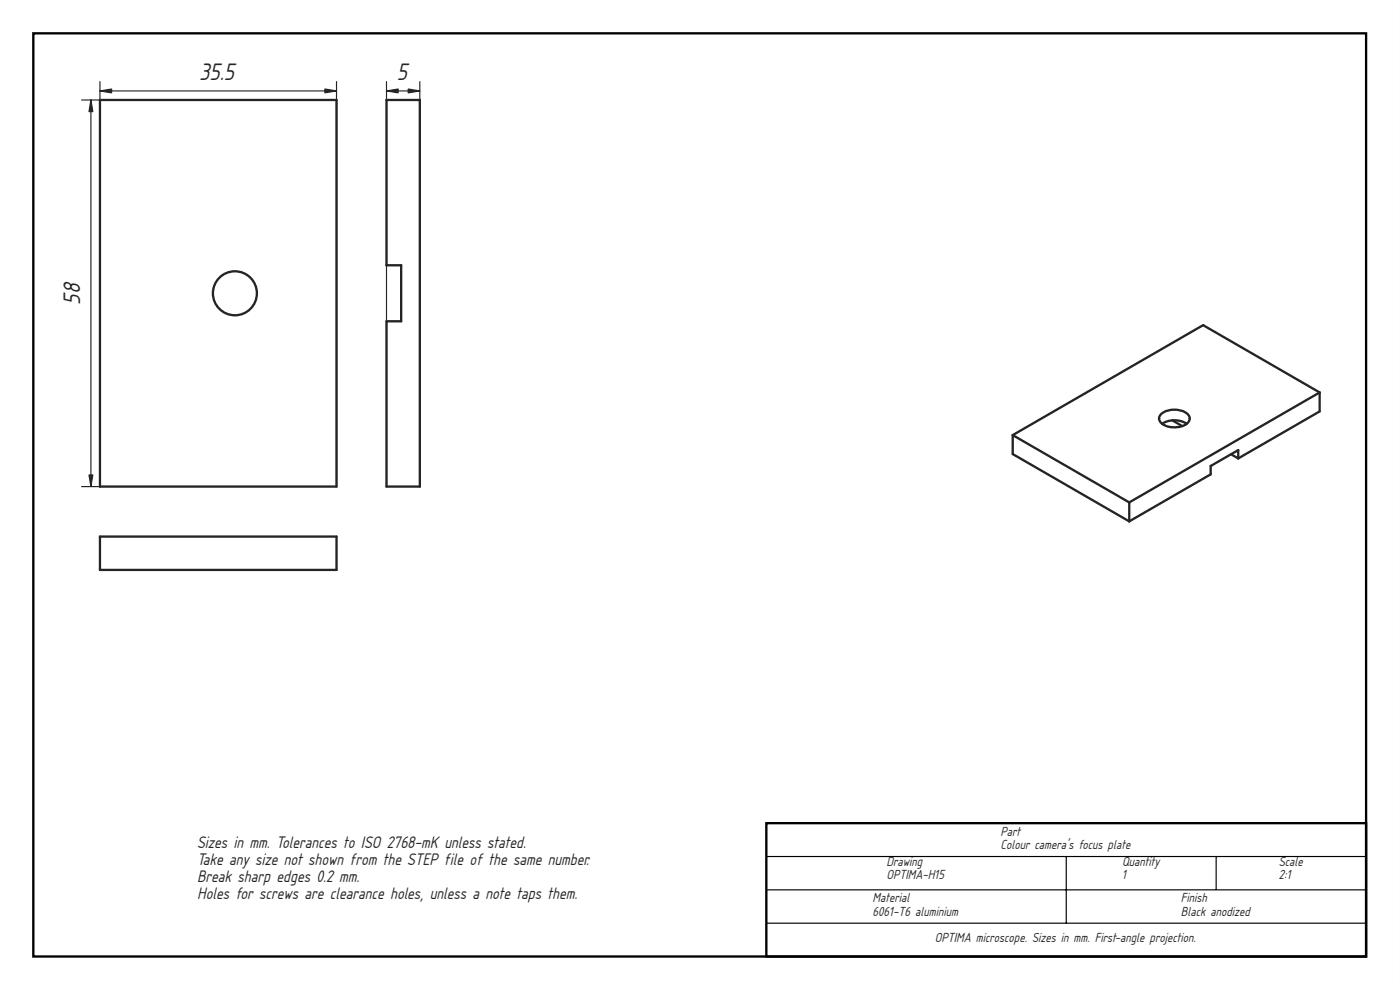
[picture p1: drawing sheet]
<svg xmlns="http://www.w3.org/2000/svg" width="420mm" height="297mm" viewBox="0 0 420 297" stroke-linecap="round" stroke-linejoin="round" font-family="sans-serif">
<path d="M0 0h420v297h-420zM0 0v297h420v-297z" fill="#000"/>
<path d="M10 10h400v277h-400zM230 247h180v40h-180z" fill="none" stroke="#000" stroke-width=".7" stroke-linecap="butt"/>
<path d="M230 257h180M320 257v20M365 257v10M230 267h180M230 277h180" fill="none" stroke="#000" stroke-width=".35"/>
<g fill="#fff">
<path d="M30 30h71v116h-71z" fill-rule="evenodd"/>
<circle cx="70.5" cy="88" r="6.6"/>
</g>
<g fill="none" stroke="#212529" stroke-width=".7">
<path d="M30 30h71v116h-71z"/>
<circle cx="70.5" cy="88" r="6.6"/>
</g>
<path d="M24.5 30h76.5M27.3 30v116M30 27.3h71M30 24.5v121.5M101 24.5v121.5M24.5 146h5.6" fill="none" stroke="#212529" stroke-width=".35"/>
<g fill="#212529" stroke="#212529" stroke-width=".35">
<path d="M97.5 26.7l3.5 .6-3.5 .6z"/>
<path d="M30 27.3l3.5-.6v1.2z"/>
<path d="M26.7 142.5h1.2l-.6 3.5z"/>
<path d="M27.3 30l.6 3.5h-1.2z"/>
</g>
<path d="M30 161h71v10h-71z" fill-rule="evenodd" fill="#fff"/>
<path d="M30 161h71v10h-71z" fill="none" stroke="#212529" stroke-width=".7"/>
<path d="M116 30h10v116h-10v-49.6h4.4v-16.8h-4.4z" fill-rule="evenodd" fill="#fff"/>
<path d="M116 30h10v116h-10v-49.6h4.4v-16.8h-4.4z" fill="none" stroke="#212529" stroke-width=".7"/>
<path d="M116 27.3h10M116 24.5v121.5M126 24.5v121.5" fill="none" stroke="#212529" stroke-width=".35"/>
<g fill="#212529" stroke="#212529" stroke-width=".35">
<path d="M122.5 26.7l3.5 .6-3.5 .6z"/>
<path d="M116 27.3l3.5-.6v1.2z"/>
</g>
<g fill="#fff">
<path d="M369.4 136.3l2.2-1.3v2.5z"/>
<path d="M303.9 130.6l57.2-33 34.9 20.2v5.6l-24.4 14.1-2.2-1.2-6.1 3.5v2.5l-24.4 14.1-35-20.2z" fill-rule="evenodd"/>
<path d="M303.9 130.6l57.2-33 34.9 20.2-57.1 32.9z" fill-rule="evenodd"/>
<path d="M338.9 150.7l57.1-32.9v5.6l-24.4 14.1v-2.5l-8.3 4.8v2.5l-24.4 14.1z" fill-rule="evenodd"/>
<path d="M303.9 130.6l35 20.1v5.7l-35-20.2z" fill-rule="evenodd"/>
<path d="M348.6 124.1a6.5 6.5 0 0 1 8.1 .4 2.27 2.27 0 0 1-1.6 3.2 6 6 0 0 1-7.1-1.5 1.73 1.73 0 0 1 .6-2.1z" fill-rule="evenodd"/>
<path d="M348.6 124.1a6.5 6.5 0 0 1 8.1 .4 1.8 1.8 0 0 1-.6 2.7 6.9 6.9 0 0 0-7.3 0 1.83 1.83 0 0 1-.2-3.1z" fill-rule="evenodd"/>
<path d="M348.8 127.2l1.3-.7 1.7-.4 3 1.7a7 7 0 0 1-6-.6z" fill-rule="evenodd"/>
<path d="M351.8 126.1l2.1 .1 2.2 1-1.3 .6z" fill-rule="evenodd"/>
</g>
<path d="M396 117.8l-57.1 32.9M396 117.8v5.6l-24.4 14.1M396 117.8l-34.9-20.2-57.2 33M303.9 130.6v5.6l35 20.2M303.9 130.6l35 20.1M348.6 124.1a6.5 6.5 0 0 1 8.1 .4 2.15 2.15 0 0 1-1.6 3.2 6.4 6.4 0 0 1-7-1.2 1.73 1.73 0 0 1 .5-2.4zM348.8 127.2a6.9 6.9 0 0 1 7.3 0M351.8 126.1l3 1.7M369.4 136.3l2.2 1.2M371.6 137.5v-2.5l-8.3 4.8v2.5l-24.4 14.1M338.9 150.7v5.7" fill="none" stroke="#212529" stroke-width=".7"/>
<g font-size="6.7" fill="#212529">
<text x="59.9" y="24.1">35.5</text>
<text x="119" y="24.1">5</text>
<text x="24.1" y="91.4" transform="rotate(-90 24.1 91.4)">58</text>
</g>
<g font-size="4.7" fill="#212529">
<text x="59.1" y="254.3">Sizes in mm. Tolerances to ISO 2768-mK unless stated.</text>
<text x="59.1" y="259.4">Take any size not shown from the STEP file of the same number.</text>
<text x="59.1" y="264.5">Break sharp edges 0.2 mm.</text>
<text x="59.1" y="269.6">Holes for screws are clearance holes, unless a note taps them.</text>
</g>
<g font-size="3.7" fill="#212529">
<text x="300.2" y="250.7">Part</text>
<text x="300.2" y="254.8">Colour camera's focus plate</text>
<text x="266.1" y="259.7">Drawing</text>
<text x="266.1" y="263.8">OPTIMA-H15</text>
<text x="336.7" y="259.7">Quantity</text>
<text x="336.7" y="263.8">1</text>
<text x="383.8" y="259.7">Scale</text>
<text x="383.8" y="263.8">2:1</text>
<text x="261.9" y="270.7">Material</text>
<text x="261.9" y="274.8">6061-T6 aluminium</text>
<text x="354.4" y="270.7">Finish</text>
<text x="354.4" y="274.8">Black anodized</text>
<text x="280.6" y="282.7">OPTIMA microscope. Sizes in mm. First-angle projection.</text>
</g>
</svg>
